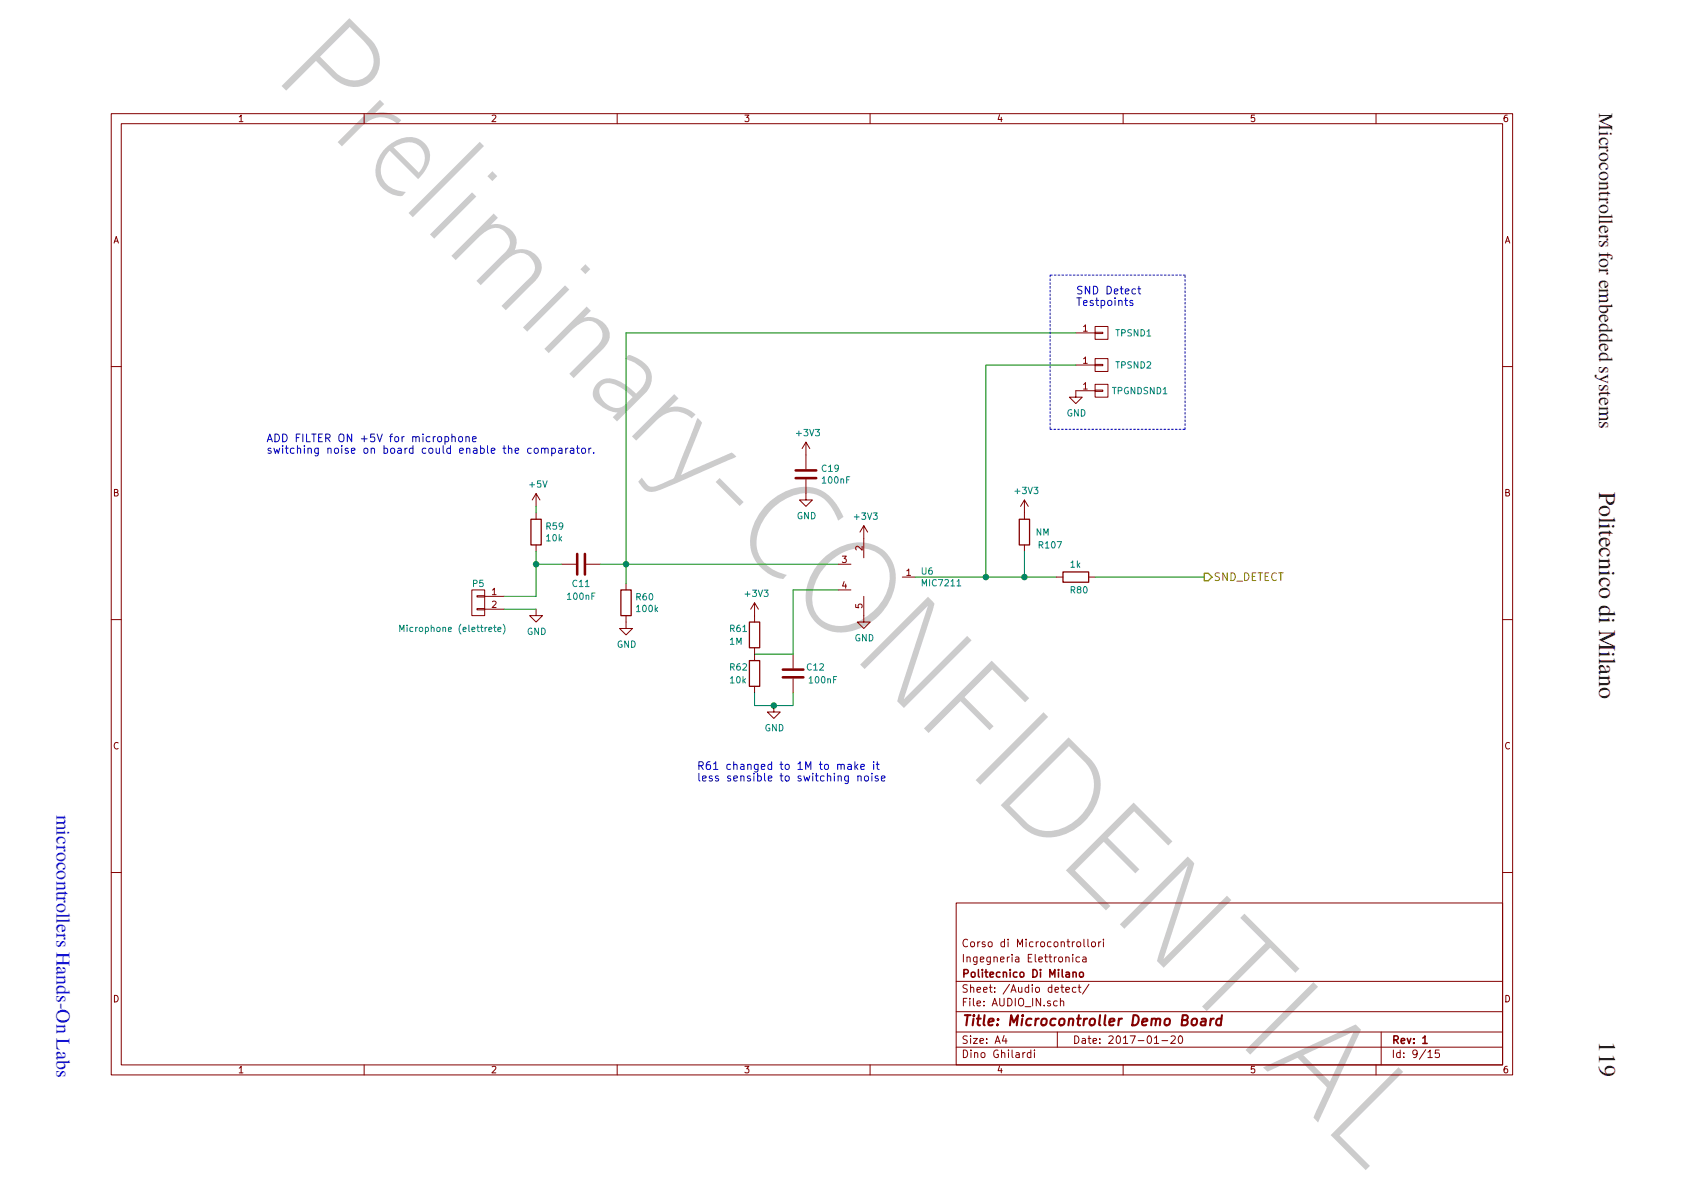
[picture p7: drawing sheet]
<svg xmlns="http://www.w3.org/2000/svg" width="297mm" height="210mm" viewBox="0 0 297 210" stroke-linecap="round" stroke-linejoin="round" font-family="sans-serif">
<g fill="none" stroke="#840000" stroke-width=".18">
<path d="M19.6 20.1h247.2v169.5h-247.2zM21.4 21.8h243.6v166h-243.6zM64.2 20.1v1.7M108.9 20.1v1.7M153.5 20.1v1.7M198.1 20.1v1.7M242.7 20.1v1.7M19.6 64.7h1.8M142.2 78l-.7 1.1M142.8 79.1l-.6-1.1v4.7M189.8 64.4h3.4M191.1 67.8l.4-.3v1.1"/>
<path d="M191.1 68.6h.7M193.2 68.9h-3.4v1.2h1.1l-1.1 1.1-1.2-1.1h1.2M193.2 68.8h1.3v.2h-1.3zM193.2 67.8h2.2v2.3h-2.2zM193.2 64.3h1.3v.2h-1.3zM193.2 63.3h2.2v2.2h-2.2zM265 64.7h1.8M94.6 90.5v1.1M142.2 84.6v3.6h1.1l-1.1 1.1-1.2-1.1h1.2M19.6 109.3h1.8M83.2 104.1h2.3v4.5h-2.3zM84.1 107.3h1.4v.3h-1.4z"/>
<path d="M84.1 105.1h1.4v.2h-1.4zM85.5 105.2h3.4M85.5 107.5h3.4M86.9 106.1l.4-.1 .2 .3-.7 .9h.7M94.6 107.5v1.1h1.1l-1.1 1.1-1.2-1.1h1.2M110.4 109.7v1.2h1.2l-1.2 1.1-1.1-1.1h1.1M110.4 102.9v1.2M139.9 115.4v2.5M139.9 119.7v2.5M265 109.3h1.8M133.1 121.1v1.1M136.5 124.5v1.1h1.1l-1.1 1.1-1.1-1.1h1.1"/>
<path d="M19.6 153.9h1.8M168.7 159.3h96.3v28.5h-96.3zM265 153.9h1.8M168.7 178.5h96.3M168.7 173.1h96.3M64.2 187.8v1.8M108.9 187.8v1.8M153.5 187.8v1.8M168.7 182h96.3M168.7 184.7h96.3M198.1 187.8v1.8M242.7 187.8v1.8"/>
<path d="M243.6 182v5.8"/>
</g>
<path d="M93.7 91.6h1.8v4.5h-1.8zM109.5 104.1h1.8v4.5h-1.8z" fill="none" stroke="#840000" stroke-width=".23"/>
<g fill="none" stroke="#008484" stroke-width=".18">
<path d="M96.5 92.8h.5l.1-.5-.6-.1v1.2M96.7 92.8l.4 .6M98.1 92.2h-.5l-.1 .6 .2-.1 .4 .1v.4l-.1 .2-.5-.2M99.3 92.7l-.3 .2h-.3l-.1-.2 .1-.4 .3-.1 .2 .1a.75 .75 0 0 1-.3 1.1h-.2M145 84.4l.4-.3v1.1M146.2 84.2l.2-.1a.6 .6 0 0 1 .4 .6 .6 .6 0 0 1-.4 .5l-.3-.4zM147.3 84.2l.2-.1a.61 .61 0 0 1 .3 .6 .61 .61 0 0 1-.3 .5l-.3-.4zM149.9 84.1h-.6v1.1M112.3 105.3l.6-.1v-.4l-.6-.1v1.1M112.6 105.3l.4 .5M113.9 104.7h-.2a.7 .7 0 0 0-.1 1.1l.4-.1v-.5l-.4-.1-.2 .2M114.6 104.8l.2-.1a.6 .6 0 0 1 .4 .6 .6 .6 0 0 1-.4 .5 .74 .74 0 0 1-.2-1z"/>
<path d="M115.7 107.5l.3 .4M116 107.1l-.4 .5M128.8 119.7l.3-.4v1.2M128.9 110.9l.5-.1 .1-.4-.6-.1v1.1M130.1 119.4l.1-.1a.61 .61 0 0 1 .4 .6 .61 .61 0 0 1-.4 .6 .74 .74 0 0 1-.1-1.1zM130.5 110.3h-.2a.71 .71 0 0 0-.1 1.1l.4-.1v-.5l-.4-.1-.3 .2M131 110.6l.3-.3v1.1M131.1 119.3v1.2M142.7 119.7l.3-.4v1.2M144 119.4l.1-.1a.6 .6 0 0 1 .4 .6 .6 .6 0 0 1-.4 .6 .74 .74 0 0 1-.1-1.1zM145 119.4l.2-.1a.61 .61 0 0 1 .3 .6 .61 .61 0 0 1-.3 .6 .74 .74 0 0 1-.2-1.1zM147.6 119.3h-.6v1.2"/>
</g>
<path d="M212.4 101.1h.7l.7 .7-.7 .7h-.7z" fill="none" stroke="#848400" stroke-width=".23"/>
<path d="M140.3 84.3h3.7M140.3 83h3.7M138.1 119.5h3.6M138.1 118.1h3.6" fill="none" stroke="#840000" stroke-width=".45"/>
<path d="M94.6 97.3v7.9M105.9 99.5h41.9M161.4 101.8h25M133.1 122.2v2.3h6.8v-2.3" fill="none" stroke="#008400" stroke-width=".18"/>
<circle cx="136.5" cy="124.5" r=".45" fill="#008400"/>
<circle cx="136.5" cy="124.5" r=".45" fill="none" stroke="#008400" stroke-width=".23"/>
<path d="M110.4 58.7v44.2M133.1 115.4h6.8" fill="none" stroke="#008400" stroke-width=".18"/>
<circle cx="110.4" cy="99.5" r=".45" fill="#008400"/>
<circle cx="110.4" cy="99.5" r=".45" fill="none" stroke="#008400" stroke-width=".23"/>
<path d="M189.8 64.4h-15.9v37.4M88.9 105.2h5.7M88.9 107.5h5.7" fill="none" stroke="#008400" stroke-width=".18"/>
<circle cx="173.9" cy="101.8" r=".45" fill="#008400"/>
<circle cx="173.9" cy="101.8" r=".45" fill="none" stroke="#008400" stroke-width=".23"/>
<path d="M189.8 58.7h3.4M193.2 58.6h1.3v.2h-1.3zM193.2 57.6h2.2v2.3h-2.2zM94.6 87.1l-.7 1.1M95.2 88.2l-.6-1.1v2.2M186.4 101.8h1.1M192 101.8h1.2" fill="none" stroke="#840000" stroke-width=".18"/>
<path d="M110.4 58.7h79.4M94.6 89.3v1.2M180.7 97.3v4.5M193.2 101.8h19.2" fill="none" stroke="#008400" stroke-width=".18"/>
<path d="M187.5 100.9h4.5v1.8h-4.5z" fill="none" stroke="#840000" stroke-width=".23"/>
<path d="M188.9 99.3l.3-.4v1.2M190 98.9v1.2M190.1 99.6l.4 .5M190.5 99.3l-.5 .5M188.9 100.1h.7" fill="none" stroke="#008484" stroke-width=".18"/>
<path d="M185.2 48.5v27.2M209 48.5h-23.8M185.2 75.7h23.8M209 75.7v-27.2" fill="none" stroke="#0000c2" stroke-width=".18" stroke-dasharray=".3 .4"/>
<circle cx="180.7" cy="101.8" r=".45" fill="#008400"/>
<circle cx="180.7" cy="101.8" r=".45" fill="none" stroke="#008400" stroke-width=".23"/>
<g fill="none" stroke="#0000c2" stroke-width=".18">
<path d="M123.3 135.1l.6-.1 .1-.2v-.3l-.7-.1v1.3M123.6 135.1l.4 .6M125.2 134.4a.54 .54 0 0 0-.6 .5v.7l.2 .1h.4l.1-.2-.1-.6h-.4l-.2 .2M125.9 134.7l.3-.3v1.3M125.9 135.7h.7M128.9 136.9h-.4l-.2 .1 .1 .2 .5 .2v.3h-.6M128.9 134.9l-.5-.1-.2 .3 .1 .6h.6M129.4 134.4v1.3M129.4 134.9h.1a.33 .33 0 0 1 .5 .1v.7M129.4 137.3l.7-.1-.1-.3h-.4l-.2 .1 .1 .7h.5M130.7 134.9h.5v.8M130.7 137l.1-.1h.4v.9"/>
<path d="M130.7 136.9v.9M131.2 135.1l-.4 .1a.27 .27 0 0 0-.2 .3 .27 .27 0 0 0 .2 .2h.4M131.9 134.9l.2-.1 .3 .1 .1 .8M131.9 134.8v.9M132.3 136.9a.33 .33 0 0 0-.5 .1l.1 .2 .5 .3-.2 .3-.4-.1M133 136.4v.1M133 136.9v.9M133.6 136.9h.4l.3 .2-.1 .6h-.6M133.6 136.4v1.4M133.7 134.8v1.1l-.3 .3-.3-.1M133.7 134.9l-.4-.1-.3 .3 .2 .6h.5M134.3 135.3l.6-.2v-.2l-.4-.1-.2 .2v.7h.6"/>
<path d="M134.9 136.4v1.2l.2 .2M135.5 137.3l.7-.1-.1-.3h-.4l-.2 .1 .1 .7h.5M136.1 134.9l-.4-.1-.2 .3 .1 .6h.5"/>
</g>
<text font-size="25.2" fill="#ccc" x="47.8" y="13.4" transform="rotate(45 47.8 13.4)">Preliminary-CONFIDENTIAL</text>
<text font-size="17.4" fill="#008400" x="139.9" y="107.3">---y</text>
<text font-size="7.5" fill="#008400" x="93.9" y="101.7">~ :</text>
<g font-size="6.6" fill="#840000">
<text x="179.5" y="96.3">I</text>
<text x="133.4" y="112.3">I</text>
<text x="133.4" y="118.8">I</text>
</g>
<text font-size="4.9" fill="#0000c2" x="137.4" y="138">i~</text>
<g font-size="4.2" fill="#231f20">
<text x="282.1" y="86.8" transform="rotate(90 282.1 86.8)">Politecnico di Milano</text>
<text x="282.1" y="183.7" transform="rotate(90 282.1 183.7)">119</text>
</g>
<text font-size="3.7" fill="#840000" x="131.3" y="188.9">,</text>
<text font-size="3.5" fill="#231f20" x="282.1" y="20" transform="rotate(90 282.1 20)">Microcontrollers for embedded systems</text>
<text font-size="3.5" fill="#1616ee" x="10" y="143.7" transform="rotate(90 10 143.7)">microcontrollers Hands-On Labs</text>
<text font-size="3.5" fill="#840000" x="220.6" y="190.8">&quot;</text>
<text font-size="3" fill="#840000" x="170" y="181.3">Title: Mlcrocontroller Demo Board</text>
<g font-size="2.4" fill="#840000">
<text x="180.3" y="89.9">1'</text>
<text x="245.7" y="184.4">Rev: 1</text>
</g>
<g font-size="2.3" fill="#840000">
<text x="169.9" y="172.7">Polltecnlco DI Milano</text>
<text x="186.4" y="184.4">I</text>
</g>
<g font-size="2.1" fill="#840000">
<text x="169.8" y="169.9">lngegneria</text>
<text x="181.3" y="169.9">Elettronica</text>
</g>
<g font-size="2" fill="#0000c2">
<text x="190" y="52">SND</text>
<text x="195.2" y="52">Detect</text>
<text x="189.9" y="54">Testpoints</text>
<text x="47.1" y="78">ADD FILTER ON</text>
<text x="63.6" y="78">+5V for microphone</text>
<text x="123.1" y="138">Fe~~</text>
<text x="140.6" y="136">1M to make it</text>
<text x="140.7" y="138">switching</text>
<text x="151.2" y="138">noise</text>
</g>
<text font-size="2" fill="#848400" x="214.3" y="102.5">SND_DETECT</text>
<g font-size="2" fill="#840000">
<text x="169.8" y="177.6">File: AUDIO_IN.sch</text>
<text x="169.8" y="175.2">Sheet: /Audio detect/</text>
<text x="169.8" y="184.3">Size: A4</text>
<text x="189.4" y="184.2">Date: 2017-01-20</text>
<text x="245.6" y="186.8">Id: 9/15</text>
</g>
<g font-size="1.9" fill="#0000c2">
<text x="47.2" y="80.1">switching</text>
<text x="57.7" y="80.1">noise on</text>
<text x="67.6" y="80.1">board</text>
<text x="74.4" y="80.1">could</text>
<text x="81" y="80.1">enable the</text>
</g>
<g font-size="1.9" fill="#840000">
<text x="169.8" y="167.2">Corsa</text>
<text x="176.5" y="167.2">di</text>
<text x="179.4" y="167.2">Microcontrollori</text>
<text x="169.8" y="186.8">Dino</text>
<text x="175.2" y="186.8">Ghilardi</text>
</g>
<g font-size="1.8" fill="#840000">
<text x="42.1" y="21.6">1</text>
<text x="86.7" y="21.6">2</text>
<text x="131.3" y="21.6">3</text>
<text x="220.6" y="21.6">5</text>
<text x="265.2" y="21.6">6</text>
<text x="20.1" y="43">A</text>
<text x="265.5" y="43">A</text>
<text x="191" y="58.6">1</text>
<text x="191" y="64.2">1</text>
<text x="20.1" y="87.6">B</text>
<text x="265.5" y="87.6">B</text>
<text x="159.9" y="101.7">1</text>
<text x="86.7" y="105.1">1</text>
<text x="20" y="132.3">C</text>
<text x="265.5" y="132.3">C</text>
<text x="20.1" y="176.9">D</text>
<text x="265.5" y="176.9">D</text>
<text x="42.1" y="189.5">1</text>
<text x="265.2" y="189.5">6</text>
</g>
<g font-size="1.8" fill="#008484">
<text x="196.7" y="59.4">TPSND1</text>
<text x="196.7" y="65.1">TPSND2</text>
<text x="196.2" y="69.7">TPGNDSND1</text>
<text x="140.4" y="77">+3V3</text>
<text x="188.3" y="73.6">GND</text>
<text x="144.9" y="83.1">(19</text>
<text x="93.4" y="86.1">+5V</text>
<text x="144.9" y="86">100aF</text>
<text x="96.3" y="95.6">10k</text>
<text x="140.7" y="91.7">GND</text>
<text x="150.6" y="91.8">+3V3</text>
<text x="182.8" y="94.6">NM</text>
<text x="162.6" y="101.5">U6</text>
<text x="183.2" y="96.8">R107</text>
<text x="83.4" y="103.7">P5</text>
<text x="101" y="103.7">C11</text>
<text x="112.2" y="107.4">R60</text>
<text x="131.4" y="105.4">+3V3</text>
<text x="162.6" y="103.5">MIC7211</text>
<text x="188.9" y="104.8">RBO</text>
<text x="93" y="112.1">GND</text>
<text x="128.7" y="113.9">1M</text>
<text x="128.7" y="112.3">R61</text>
<text x="150.8" y="113.3">GND</text>
<text x="108.9" y="114.4">GND</text>
<text x="128.7" y="118.8">R62</text>
<text x="137.8" y="118.8">--C12</text>
<text x="128.7" y="121.3">10k</text>
<text x="142.6" y="121.3">100aF</text>
<text x="135" y="129.1">GND</text>
</g>
<text font-size="1.8" fill="#0000c2" x="92.9" y="80.1">corn pa rator.</text>
<g font-size="1.7" fill="#008484">
<text x="179" y="87.2">+3V3</text>
<text x="99.9" y="105.9">100nF</text>
<text x="70.4" y="111.6">Microphone (elettrete)</text>
</g>
<g font-size="1.4" fill="#840000">
<text x="176" y="21.5">4</text>
<text x="110.5" y="110">7</text>
<text x="86.7" y="189.5">L</text>
<text x="176" y="189.5">4</text>
</g>
<text font-size="1.2" fill="#840000" x="150.9" y="97.2">N</text>
</svg>
